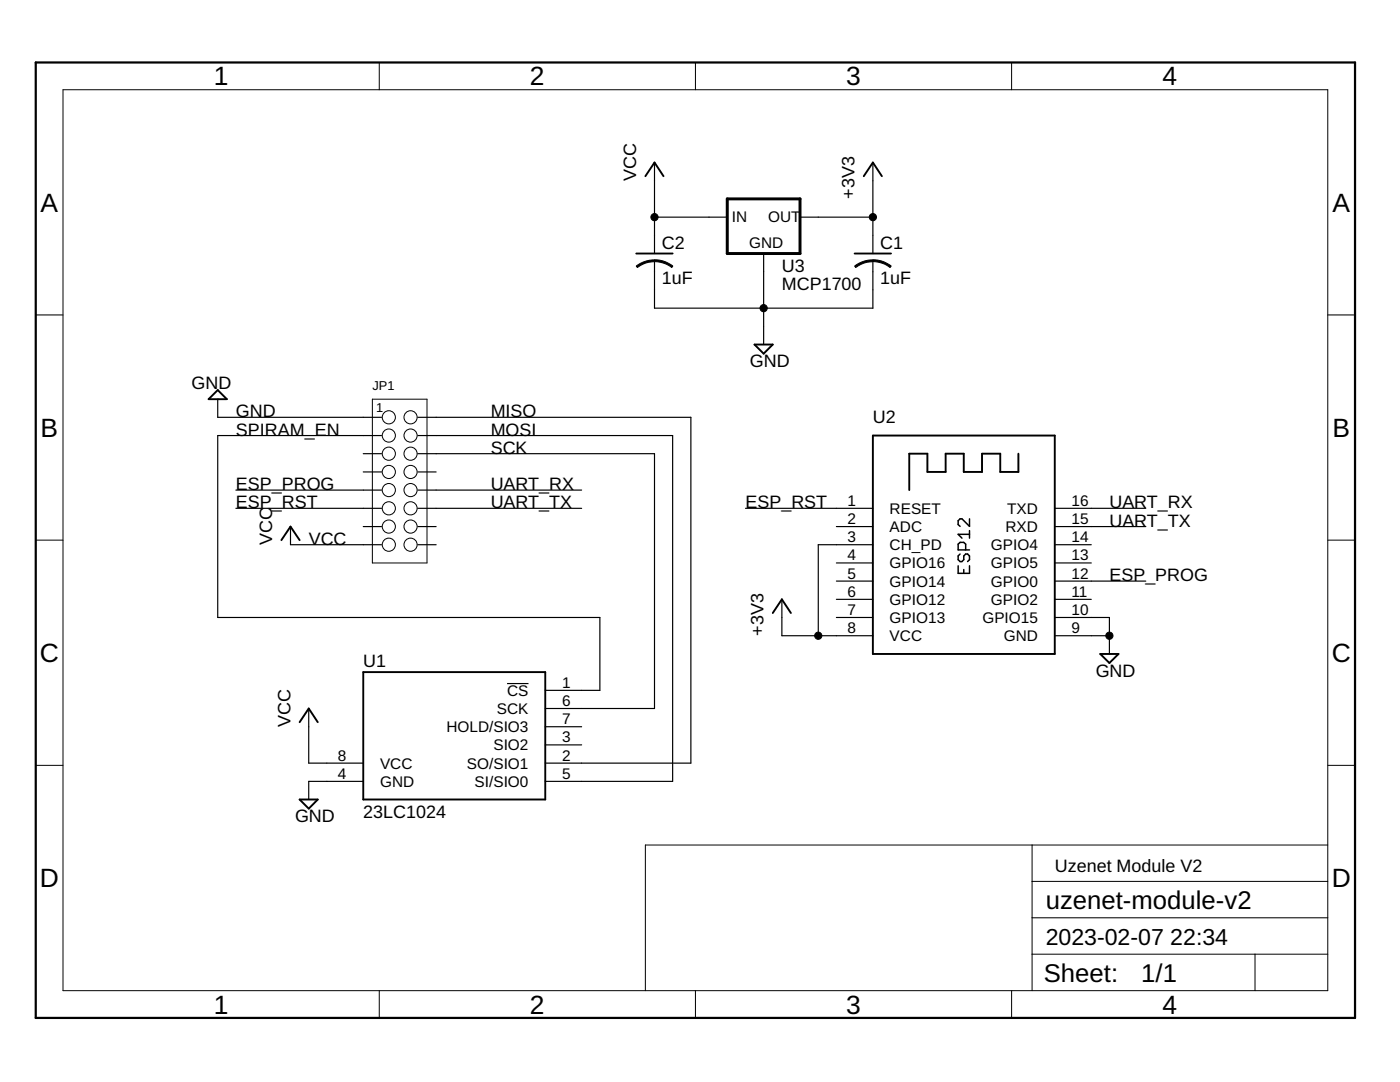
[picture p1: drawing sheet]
<?xml version="1.0" encoding="utf-8"?>
<!DOCTYPE eagle SYSTEM "eagle.dtd">
<eagle version="9.6.2">
<drawing>
<settings>
<setting alwaysvectorfont="no"/>
<setting keepoldvectorfont="yes"/>
<setting verticaltext="up"/>
</settings>
<grid distance="0.1" unitdist="inch" unit="inch" style="lines" multiple="1" display="no" altdistance="0.01" altunitdist="inch" altunit="inch"/>
<schematic xreflabel="%F%N/%S.%C%R" xrefpart="/%S.%C%R">
<libraries>
<library name="uzebox">
<symbols>
<symbol name="6-I/O-2">
<wire x1="12.7" y1="-10.16" x2="-12.7" y2="-10.16" width="0.254" layer="94"/>
<wire x1="-12.7" y1="-10.16" x2="-12.7" y2="7.62" width="0.254" layer="94"/>
<wire x1="-12.7" y1="7.62" x2="12.7" y2="7.62" width="0.254" layer="94"/>
<wire x1="12.7" y1="7.62" x2="12.7" y2="-10.16" width="0.254" layer="94"/>
<text x="-12.7" y="8.382" size="1.778" layer="95">&gt;NAME</text>
<text x="-12.7" y="-12.7" size="1.778" layer="96">&gt;VALUE</text>
<pin name="SCK" x="17.78" y="2.54" length="middle" direction="in" rot="R180"/>
<pin name="HOLD/SIO3" x="17.78" y="0" length="middle" rot="R180"/>
<pin name="!CS" x="17.78" y="5.08" length="middle" direction="in" rot="R180"/>
<pin name="SIO2" x="17.78" y="-2.54" length="middle" rot="R180"/>
<pin name="SO/SIO1" x="17.78" y="-5.08" length="middle" rot="R180"/>
<pin name="SI/SIO0" x="17.78" y="-7.62" length="middle" rot="R180"/>
<pin name="VCC" x="-17.78" y="-5.08" length="middle" direction="pwr"/>
<pin name="GND" x="-17.78" y="-7.62" length="middle" direction="pwr"/>
</symbol>
<symbol name="ESP8266-12">
<wire x1="-12.7" y1="15.24" x2="12.7" y2="15.24" width="0.254" layer="94"/>
<wire x1="12.7" y1="15.24" x2="12.7" y2="-15.24" width="0.254" layer="94"/>
<wire x1="12.7" y1="-15.24" x2="-12.7" y2="-15.24" width="0.254" layer="94"/>
<wire x1="-12.7" y1="-15.24" x2="-12.7" y2="15.24" width="0.254" layer="94"/>
<wire x1="-7.62" y1="7.62" x2="-7.62" y2="12.7" width="0.254" layer="94"/>
<wire x1="-7.62" y1="12.7" x2="-5.08" y2="12.7" width="0.254" layer="94"/>
<wire x1="-5.08" y1="12.7" x2="-5.08" y2="10.16" width="0.254" layer="94"/>
<wire x1="-5.08" y1="10.16" x2="-2.54" y2="10.16" width="0.254" layer="94"/>
<wire x1="-2.54" y1="10.16" x2="-2.54" y2="12.7" width="0.254" layer="94"/>
<wire x1="-2.54" y1="12.7" x2="0" y2="12.7" width="0.254" layer="94"/>
<wire x1="0" y1="12.7" x2="0" y2="10.16" width="0.254" layer="94"/>
<wire x1="0" y1="10.16" x2="2.54" y2="10.16" width="0.254" layer="94"/>
<wire x1="2.54" y1="10.16" x2="2.54" y2="12.7" width="0.254" layer="94"/>
<wire x1="2.54" y1="12.7" x2="5.08" y2="12.7" width="0.254" layer="94"/>
<wire x1="5.08" y1="12.7" x2="5.08" y2="10.16" width="0.254" layer="94"/>
<wire x1="5.08" y1="10.16" x2="7.62" y2="10.16" width="0.254" layer="94"/>
<wire x1="7.62" y1="10.16" x2="7.62" y2="12.7" width="0.254" layer="94"/>
<pin name="RESET" x="-17.78" y="5.08" length="middle" direction="in"/>
<pin name="ADC" x="-17.78" y="2.54" length="middle" direction="pas"/>
<pin name="CH_PD" x="-17.78" y="0" length="middle" direction="in"/>
<pin name="GPIO16" x="-17.78" y="-2.54" length="middle"/>
<pin name="GPIO14" x="-17.78" y="-5.08" length="middle"/>
<pin name="GPIO12" x="-17.78" y="-7.62" length="middle"/>
<pin name="GPIO13" x="-17.78" y="-10.16" length="middle"/>
<pin name="VCC" x="-17.78" y="-12.7" length="middle" direction="pwr"/>
<pin name="GND" x="17.78" y="-12.7" length="middle" direction="pwr" rot="R180"/>
<pin name="GPIO15" x="17.78" y="-10.16" length="middle" rot="R180"/>
<pin name="GPIO2" x="17.78" y="-7.62" length="middle" rot="R180"/>
<pin name="GPIO0" x="17.78" y="-5.08" length="middle" rot="R180"/>
<pin name="GPIO5" x="17.78" y="-2.54" length="middle" rot="R180"/>
<pin name="GPIO4" x="17.78" y="0" length="middle" rot="R180"/>
<pin name="RXD" x="17.78" y="2.54" length="middle" direction="in" rot="R180"/>
<pin name="TXD" x="17.78" y="5.08" length="middle" direction="out" rot="R180"/>
<text x="0" y="0" size="1.778" layer="94" font="vector" ratio="12" rot="R90" align="center">ESP12</text>
<text x="-12.7" y="17.018" size="1.778" layer="95">&gt;NAME</text>
</symbol>
<symbol name="HEADER_2X8">
<pin name="P$1" x="-5.08" y="7.62" visible="off" length="short"/>
<pin name="P$2" x="5.08" y="7.62" visible="off" length="short" rot="R180"/>
<pin name="P$3" x="-5.08" y="5.08" visible="off" length="short"/>
<pin name="P$4" x="5.08" y="5.08" visible="off" length="short" rot="R180"/>
<pin name="P$5" x="-5.08" y="2.54" visible="off" length="short"/>
<pin name="P$6" x="5.08" y="2.54" visible="off" length="short" rot="R180"/>
<pin name="P$7" x="-5.08" y="0" visible="off" length="short"/>
<pin name="P$8" x="5.08" y="0" visible="off" length="short" rot="R180"/>
<pin name="P$9" x="-5.08" y="-2.54" visible="off" length="short"/>
<pin name="P$10" x="5.08" y="-2.54" visible="off" length="short" rot="R180"/>
<pin name="P$11" x="-5.08" y="-5.08" visible="off" length="short"/>
<pin name="P$12" x="5.08" y="-5.08" visible="off" length="short" rot="R180"/>
<pin name="P$13" x="-5.08" y="-7.62" visible="off" length="short"/>
<pin name="P$14" x="5.08" y="-7.62" visible="off" length="short" rot="R180"/>
<pin name="P$15" x="-5.08" y="-10.16" visible="off" length="short"/>
<pin name="P$16" x="5.08" y="-10.16" visible="off" length="short" rot="R180"/>
<circle x="-1.524" y="7.62" radius="0.915809375" width="0.127" layer="94"/>
<circle x="-1.524" y="5.08" radius="0.915809375" width="0.127" layer="94"/>
<circle x="-1.524" y="2.54" radius="0.915809375" width="0.127" layer="94"/>
<circle x="-1.524" y="0" radius="0.915809375" width="0.127" layer="94"/>
<circle x="-1.524" y="-2.54" radius="0.915809375" width="0.127" layer="94"/>
<circle x="-1.524" y="-5.08" radius="0.915809375" width="0.127" layer="94"/>
<circle x="-1.524" y="-7.62" radius="0.915809375" width="0.127" layer="94"/>
<circle x="-1.524" y="-10.16" radius="0.915809375" width="0.127" layer="94"/>
<circle x="1.524" y="-10.16" radius="0.915809375" width="0.127" layer="94"/>
<circle x="1.524" y="-7.62" radius="0.915809375" width="0.127" layer="94"/>
<circle x="1.524" y="-5.08" radius="0.915809375" width="0.127" layer="94"/>
<circle x="1.524" y="-2.54" radius="0.915809375" width="0.127" layer="94"/>
<circle x="1.524" y="0" radius="0.915809375" width="0.127" layer="94"/>
<circle x="1.524" y="2.54" radius="0.915809375" width="0.127" layer="94"/>
<circle x="1.524" y="5.08" radius="0.915809375" width="0.127" layer="94"/>
<circle x="1.524" y="7.62" radius="0.915809375" width="0.127" layer="94"/>
<wire x1="-3.81" y1="10.16" x2="3.81" y2="10.16" width="0.127" layer="94"/>
<wire x1="3.81" y1="10.16" x2="3.81" y2="-12.7" width="0.127" layer="94"/>
<wire x1="3.81" y1="-12.7" x2="-3.81" y2="-12.7" width="0.127" layer="94"/>
<wire x1="-3.81" y1="-12.7" x2="-3.81" y2="10.16" width="0.127" layer="94"/>
<text x="-3.81" y="11.43" size="1.27" layer="94">&gt;NAME</text>
<text x="-3.302" y="8.382" size="1.27" layer="94">1</text>
</symbol>
</symbols>
<devicesets>
<deviceset name="23LC1024">
<gates>
<gate name="G$1" symbol="6-I/O-2" x="-2.54" y="0"/>
</gates>
<devices>
<device name="" package="DIL08">
<connects>
<connect gate="G$1" pin="!CS" pad="1"/>
<connect gate="G$1" pin="GND" pad="4"/>
<connect gate="G$1" pin="HOLD/SIO3" pad="7"/>
<connect gate="G$1" pin="SCK" pad="6"/>
<connect gate="G$1" pin="SI/SIO0" pad="5"/>
<connect gate="G$1" pin="SIO2" pad="3"/>
<connect gate="G$1" pin="SO/SIO1" pad="2"/>
<connect gate="G$1" pin="VCC" pad="8"/>
</connects>
<technologies>
<technology name=""/>
</technologies>
</device>
</devices>
</deviceset>
<deviceset name="ESP-12" prefix="X" uservalue="yes">
<gates>
<gate name="G$1" symbol="ESP8266-12" x="0" y="0"/>
</gates>
<devices>
<device name="" package="ESP-12">
<connects>
<connect gate="G$1" pin="ADC" pad="2"/>
<connect gate="G$1" pin="CH_PD" pad="3"/>
<connect gate="G$1" pin="GND" pad="9"/>
<connect gate="G$1" pin="GPIO0" pad="12"/>
<connect gate="G$1" pin="GPIO12" pad="6"/>
<connect gate="G$1" pin="GPIO13" pad="7"/>
<connect gate="G$1" pin="GPIO14" pad="5"/>
<connect gate="G$1" pin="GPIO15" pad="10"/>
<connect gate="G$1" pin="GPIO16" pad="4"/>
<connect gate="G$1" pin="GPIO2" pad="11"/>
<connect gate="G$1" pin="GPIO4" pad="14"/>
<connect gate="G$1" pin="GPIO5" pad="13"/>
<connect gate="G$1" pin="RESET" pad="1"/>
<connect gate="G$1" pin="RXD" pad="15"/>
<connect gate="G$1" pin="TXD" pad="16"/>
<connect gate="G$1" pin="VCC" pad="8"/>
</connects>
<technologies>
<technology name=""/>
</technologies>
</device>
</devices>
</deviceset>
<deviceset name="NPPC082KFMS-RC">
<gates>
<gate name="G$1" symbol="HEADER_2X8" x="2.54" y="-2.54"/>
</gates>
<devices>
<device name="" package="HEADER_2X8_SMT_BOTTOM_LAYER">
<connects>
<connect gate="G$1" pin="P$1" pad="P$1"/>
<connect gate="G$1" pin="P$10" pad="P$10"/>
<connect gate="G$1" pin="P$11" pad="P$11"/>
<connect gate="G$1" pin="P$12" pad="P$12"/>
<connect gate="G$1" pin="P$13" pad="P$13"/>
<connect gate="G$1" pin="P$14" pad="P$14"/>
<connect gate="G$1" pin="P$15" pad="P$15"/>
<connect gate="G$1" pin="P$16" pad="P$16"/>
<connect gate="G$1" pin="P$2" pad="P$2"/>
<connect gate="G$1" pin="P$3" pad="P$3"/>
<connect gate="G$1" pin="P$4" pad="P$4"/>
<connect gate="G$1" pin="P$5" pad="P$5"/>
<connect gate="G$1" pin="P$6" pad="P$6"/>
<connect gate="G$1" pin="P$7" pad="P$7"/>
<connect gate="G$1" pin="P$8" pad="P$8"/>
<connect gate="G$1" pin="P$9" pad="P$9"/>
</connects>
<technologies>
<technology name=""/>
</technologies>
</device>
</devices>
</deviceset>
</devicesets>
</library>
<library name="supply1">
<symbols>
<symbol name="VCC">
<wire x1="1.27" y1="-1.905" x2="0" y2="0" width="0.254" layer="94"/>
<wire x1="0" y1="0" x2="-1.27" y2="-1.905" width="0.254" layer="94"/>
<text x="-2.54" y="-2.54" size="1.778" layer="96" rot="R90">&gt;VALUE</text>
<pin name="VCC" x="0" y="-2.54" visible="off" length="short" direction="sup" rot="R90"/>
</symbol>
<symbol name="+3V3">
<wire x1="1.27" y1="-1.905" x2="0" y2="0" width="0.254" layer="94"/>
<wire x1="0" y1="0" x2="-1.27" y2="-1.905" width="0.254" layer="94"/>
<text x="-2.54" y="-5.08" size="1.778" layer="96" rot="R90">&gt;VALUE</text>
<pin name="+3V3" x="0" y="-2.54" visible="off" length="short" direction="sup" rot="R90"/>
</symbol>
</symbols>
<devicesets>
<deviceset name="VCC" prefix="P+">
<gates>
<gate name="VCC" symbol="VCC" x="0" y="0"/>
</gates>
<devices>
<device name="">
<technologies>
<technology name=""/>
</technologies>
</device>
</devices>
</deviceset>
<deviceset name="+3V3" prefix="+3V3">
<gates>
<gate name="G$1" symbol="+3V3" x="0" y="0"/>
</gates>
<devices>
<device name="">
<technologies>
<technology name=""/>
</technologies>
</device>
</devices>
</deviceset>
</devicesets>
</library>
<library name="supply2">
<symbols>
<symbol name="GND">
<wire x1="-1.27" y1="0" x2="1.27" y2="0" width="0.254" layer="94"/>
<wire x1="1.27" y1="0" x2="0" y2="-1.27" width="0.254" layer="94"/>
<wire x1="0" y1="-1.27" x2="-1.27" y2="0" width="0.254" layer="94"/>
<text x="-1.905" y="-3.175" size="1.778" layer="96">&gt;VALUE</text>
<pin name="GND" x="0" y="2.54" visible="off" length="short" direction="sup" rot="R270"/>
</symbol>
</symbols>
<devicesets>
<deviceset name="GND" prefix="SUPPLY">
<gates>
<gate name="GND" symbol="GND" x="0" y="0"/>
</gates>
<devices>
<device name="">
<technologies>
<technology name=""/>
</technologies>
</device>
</devices>
</deviceset>
</devicesets>
</library>
<library name="adafruit">
<symbols>
<symbol name="78XX-1">
<wire x1="-5.08" y1="-5.08" x2="5.08" y2="-5.08" width="0.4064" layer="94"/>
<wire x1="5.08" y1="-5.08" x2="5.08" y2="2.54" width="0.4064" layer="94"/>
<wire x1="5.08" y1="2.54" x2="-5.08" y2="2.54" width="0.4064" layer="94"/>
<wire x1="-5.08" y1="2.54" x2="-5.08" y2="-5.08" width="0.4064" layer="94"/>
<text x="2.54" y="-7.62" size="1.778" layer="95">&gt;NAME</text>
<text x="2.54" y="-10.16" size="1.778" layer="96">&gt;VALUE</text>
<text x="-2.032" y="-4.318" size="1.524" layer="95">GND</text>
<text x="-4.445" y="-0.635" size="1.524" layer="95">IN</text>
<text x="0.635" y="-0.635" size="1.524" layer="95">OUT</text>
<pin name="IN" x="-7.62" y="0" visible="off" length="short" direction="in"/>
<pin name="GND" x="0" y="-7.62" visible="off" length="short" direction="in" rot="R90"/>
<pin name="OUT" x="7.62" y="0" visible="off" length="short" direction="pas" rot="R180"/>
</symbol>
<symbol name="C-US">
<wire x1="-2.54" y1="0" x2="2.54" y2="0" width="0.254" layer="94"/>
<wire x1="0" y1="-1.016" x2="0" y2="-2.54" width="0.1524" layer="94"/>
<wire x1="0" y1="-1" x2="2.4892" y2="-1.8542" width="0.254" layer="94" curve="-37.878202" cap="flat"/>
<wire x1="-2.4668" y1="-1.8504" x2="0" y2="-1.0161" width="0.254" layer="94" curve="-37.373024" cap="flat"/>
<text x="1.016" y="0.635" size="1.778" layer="95">&gt;NAME</text>
<text x="1.016" y="-4.191" size="1.778" layer="96">&gt;VALUE</text>
<pin name="1" x="0" y="2.54" visible="off" length="short" direction="pas" swaplevel="1" rot="R270"/>
<pin name="2" x="0" y="-5.08" visible="off" length="short" direction="pas" swaplevel="1" rot="R90"/>
</symbol>
</symbols>
<devicesets>
<deviceset name="MCP1700" prefix="IC" uservalue="yes">
<gates>
<gate name="1" symbol="78XX-1" x="0" y="0"/>
</gates>
<devices>
<device name="INLINE" package="TO92-INLINE">
<connects>
<connect gate="1" pin="GND" pad="1"/>
<connect gate="1" pin="IN" pad="2"/>
<connect gate="1" pin="OUT" pad="3"/>
</connects>
<technologies>
<technology name=""/>
</technologies>
</device>
<device name="TRI" package="TO92">
<connects>
<connect gate="1" pin="GND" pad="1"/>
<connect gate="1" pin="IN" pad="2"/>
<connect gate="1" pin="OUT" pad="3"/>
</connects>
<technologies>
<technology name=""/>
</technologies>
</device>
</devices>
</deviceset>
<deviceset name="C-US" prefix="C" uservalue="yes">
<gates>
<gate name="G$1" symbol="C-US" x="0" y="0"/>
</gates>
<devices>
<device name="C0402" package="C0402">
<connects>
<connect gate="G$1" pin="1" pad="1"/>
<connect gate="G$1" pin="2" pad="2"/>
</connects>
<technologies>
<technology name=""/>
</technologies>
</device>
<device name="C0504" package="C0504">
<connects>
<connect gate="G$1" pin="1" pad="1"/>
<connect gate="G$1" pin="2" pad="2"/>
</connects>
<technologies>
<technology name=""/>
</technologies>
</device>
<device name="C0603" package="C0603">
<connects>
<connect gate="G$1" pin="1" pad="1"/>
<connect gate="G$1" pin="2" pad="2"/>
</connects>
<technologies>
<technology name=""/>
</technologies>
</device>
<device name="C0805" package="C0805">
<connects>
<connect gate="G$1" pin="1" pad="1"/>
<connect gate="G$1" pin="2" pad="2"/>
</connects>
<technologies>
<technology name=""/>
</technologies>
</device>
<device name="C1005" package="C1005">
<connects>
<connect gate="G$1" pin="1" pad="1"/>
<connect gate="G$1" pin="2" pad="2"/>
</connects>
<technologies>
<technology name=""/>
</technologies>
</device>
<device name="C1206" package="C1206">
<connects>
<connect gate="G$1" pin="1" pad="1"/>
<connect gate="G$1" pin="2" pad="2"/>
</connects>
<technologies>
<technology name=""/>
</technologies>
</device>
<device name="C1210" package="C1210">
<connects>
<connect gate="G$1" pin="1" pad="1"/>
<connect gate="G$1" pin="2" pad="2"/>
</connects>
<technologies>
<technology name=""/>
</technologies>
</device>
<device name="C1310" package="C1310">
<connects>
<connect gate="G$1" pin="1" pad="1"/>
<connect gate="G$1" pin="2" pad="2"/>
</connects>
<technologies>
<technology name=""/>
</technologies>
</device>
<device name="C1608" package="C1608">
<connects>
<connect gate="G$1" pin="1" pad="1"/>
<connect gate="G$1" pin="2" pad="2"/>
</connects>
<technologies>
<technology name=""/>
</technologies>
</device>
<device name="C1812" package="C1812">
<connects>
<connect gate="G$1" pin="1" pad="1"/>
<connect gate="G$1" pin="2" pad="2"/>
</connects>
<technologies>
<technology name=""/>
</technologies>
</device>
<device name="C1825" package="C1825">
<connects>
<connect gate="G$1" pin="1" pad="1"/>
<connect gate="G$1" pin="2" pad="2"/>
</connects>
<technologies>
<technology name=""/>
</technologies>
</device>
<device name="C2012" package="C2012">
<connects>
<connect gate="G$1" pin="1" pad="1"/>
<connect gate="G$1" pin="2" pad="2"/>
</connects>
<technologies>
<technology name=""/>
</technologies>
</device>
<device name="C3216" package="C3216">
<connects>
<connect gate="G$1" pin="1" pad="1"/>
<connect gate="G$1" pin="2" pad="2"/>
</connects>
<technologies>
<technology name=""/>
</technologies>
</device>
<device name="C3225" package="C3225">
<connects>
<connect gate="G$1" pin="1" pad="1"/>
<connect gate="G$1" pin="2" pad="2"/>
</connects>
<technologies>
<technology name=""/>
</technologies>
</device>
<device name="C4532" package="C4532">
<connects>
<connect gate="G$1" pin="1" pad="1"/>
<connect gate="G$1" pin="2" pad="2"/>
</connects>
<technologies>
<technology name=""/>
</technologies>
</device>
<device name="C4564" package="C4564">
<connects>
<connect gate="G$1" pin="1" pad="1"/>
<connect gate="G$1" pin="2" pad="2"/>
</connects>
<technologies>
<technology name=""/>
</technologies>
</device>
<device name="025-024X044" package="C025-024X044">
<connects>
<connect gate="G$1" pin="1" pad="1"/>
<connect gate="G$1" pin="2" pad="2"/>
</connects>
<technologies>
<technology name=""/>
</technologies>
</device>
<device name="025-025X050" package="C025-025X050">
<connects>
<connect gate="G$1" pin="1" pad="1"/>
<connect gate="G$1" pin="2" pad="2"/>
</connects>
<technologies>
<technology name=""/>
</technologies>
</device>
<device name="025-030X050" package="C025-030X050">
<connects>
<connect gate="G$1" pin="1" pad="1"/>
<connect gate="G$1" pin="2" pad="2"/>
</connects>
<technologies>
<technology name=""/>
</technologies>
</device>
<device name="025-040X050" package="C025-040X050">
<connects>
<connect gate="G$1" pin="1" pad="1"/>
<connect gate="G$1" pin="2" pad="2"/>
</connects>
<technologies>
<technology name=""/>
</technologies>
</device>
<device name="025-050X050" package="C025-050X050">
<connects>
<connect gate="G$1" pin="1" pad="1"/>
<connect gate="G$1" pin="2" pad="2"/>
</connects>
<technologies>
<technology name=""/>
</technologies>
</device>
<device name="025-060X050" package="C025-060X050">
<connects>
<connect gate="G$1" pin="1" pad="1"/>
<connect gate="G$1" pin="2" pad="2"/>
</connects>
<technologies>
<technology name=""/>
</technologies>
</device>
<device name="C025_050-024X070" package="C025_050-024X070">
<connects>
<connect gate="G$1" pin="1" pad="1"/>
<connect gate="G$1" pin="2" pad="2"/>
</connects>
<technologies>
<technology name=""/>
</technologies>
</device>
<device name="025_050-025X075" package="C025_050-025X075">
<connects>
<connect gate="G$1" pin="1" pad="1"/>
<connect gate="G$1" pin="2" pad="2"/>
</connects>
<technologies>
<technology name=""/>
</technologies>
</device>
<device name="025_050-035X075" package="C025_050-035X075">
<connects>
<connect gate="G$1" pin="1" pad="1"/>
<connect gate="G$1" pin="2" pad="2"/>
</connects>
<technologies>
<technology name=""/>
</technologies>
</device>
<device name="025_050-045X075" package="C025_050-045X075">
<connects>
<connect gate="G$1" pin="1" pad="1"/>
<connect gate="G$1" pin="2" pad="2"/>
</connects>
<technologies>
<technology name=""/>
</technologies>
</device>
<device name="025_050-055X075" package="C025_050-055X075">
<connects>
<connect gate="G$1" pin="1" pad="1"/>
<connect gate="G$1" pin="2" pad="2"/>
</connects>
<technologies>
<technology name=""/>
</technologies>
</device>
<device name="050-024X044" package="C050-024X044">
<connects>
<connect gate="G$1" pin="1" pad="1"/>
<connect gate="G$1" pin="2" pad="2"/>
</connects>
<technologies>
<technology name=""/>
</technologies>
</device>
<device name="050-025X075" package="C050-025X075">
<connects>
<connect gate="G$1" pin="1" pad="1"/>
<connect gate="G$1" pin="2" pad="2"/>
</connects>
<technologies>
<technology name=""/>
</technologies>
</device>
<device name="050-045X075" package="C050-045X075">
<connects>
<connect gate="G$1" pin="1" pad="1"/>
<connect gate="G$1" pin="2" pad="2"/>
</connects>
<technologies>
<technology name=""/>
</technologies>
</device>
<device name="050-030X075" package="C050-030X075">
<connects>
<connect gate="G$1" pin="1" pad="1"/>
<connect gate="G$1" pin="2" pad="2"/>
</connects>
<technologies>
<technology name=""/>
</technologies>
</device>
<device name="050-050X075" package="C050-050X075">
<connects>
<connect gate="G$1" pin="1" pad="1"/>
<connect gate="G$1" pin="2" pad="2"/>
</connects>
<technologies>
<technology name=""/>
</technologies>
</device>
<device name="050-055X075" package="C050-055X075">
<connects>
<connect gate="G$1" pin="1" pad="1"/>
<connect gate="G$1" pin="2" pad="2"/>
</connects>
<technologies>
<technology name=""/>
</technologies>
</device>
<device name="050-075X075" package="C050-075X075">
<connects>
<connect gate="G$1" pin="1" pad="1"/>
<connect gate="G$1" pin="2" pad="2"/>
</connects>
<technologies>
<technology name=""/>
</technologies>
</device>
<device name="050H075X075" package="C050H075X075">
<connects>
<connect gate="G$1" pin="1" pad="1"/>
<connect gate="G$1" pin="2" pad="2"/>
</connects>
<technologies>
<technology name=""/>
</technologies>
</device>
<device name="075-032X103" package="C075-032X103">
<connects>
<connect gate="G$1" pin="1" pad="1"/>
<connect gate="G$1" pin="2" pad="2"/>
</connects>
<technologies>
<technology name=""/>
</technologies>
</device>
<device name="075-042X103" package="C075-042X103">
<connects>
<connect gate="G$1" pin="1" pad="1"/>
<connect gate="G$1" pin="2" pad="2"/>
</connects>
<technologies>
<technology name=""/>
</technologies>
</device>
<device name="075-052X106" package="C075-052X106">
<connects>
<connect gate="G$1" pin="1" pad="1"/>
<connect gate="G$1" pin="2" pad="2"/>
</connects>
<technologies>
<technology name=""/>
</technologies>
</device>
<device name="102-043X133" package="C102-043X133">
<connects>
<connect gate="G$1" pin="1" pad="1"/>
<connect gate="G$1" pin="2" pad="2"/>
</connects>
<technologies>
<technology name=""/>
</technologies>
</device>
<device name="102-054X133" package="C102-054X133">
<connects>
<connect gate="G$1" pin="1" pad="1"/>
<connect gate="G$1" pin="2" pad="2"/>
</connects>
<technologies>
<technology name=""/>
</technologies>
</device>
<device name="102-064X133" package="C102-064X133">
<connects>
<connect gate="G$1" pin="1" pad="1"/>
<connect gate="G$1" pin="2" pad="2"/>
</connects>
<technologies>
<technology name=""/>
</technologies>
</device>
<device name="102_152-062X184" package="C102_152-062X184">
<connects>
<connect gate="G$1" pin="1" pad="1"/>
<connect gate="G$1" pin="2" pad="2"/>
</connects>
<technologies>
<technology name=""/>
</technologies>
</device>
<device name="150-054X183" package="C150-054X183">
<connects>
<connect gate="G$1" pin="1" pad="1"/>
<connect gate="G$1" pin="2" pad="2"/>
</connects>
<technologies>
<technology name=""/>
</technologies>
</device>
<device name="150-064X183" package="C150-064X183">
<connects>
<connect gate="G$1" pin="1" pad="1"/>
<connect gate="G$1" pin="2" pad="2"/>
</connects>
<technologies>
<technology name=""/>
</technologies>
</device>
<device name="150-072X183" package="C150-072X183">
<connects>
<connect gate="G$1" pin="1" pad="1"/>
<connect gate="G$1" pin="2" pad="2"/>
</connects>
<technologies>
<technology name=""/>
</technologies>
</device>
<device name="150-084X183" package="C150-084X183">
<connects>
<connect gate="G$1" pin="1" pad="1"/>
<connect gate="G$1" pin="2" pad="2"/>
</connects>
<technologies>
<technology name=""/>
</technologies>
</device>
<device name="150-091X182" package="C150-091X182">
<connects>
<connect gate="G$1" pin="1" pad="1"/>
<connect gate="G$1" pin="2" pad="2"/>
</connects>
<technologies>
<technology name=""/>
</technologies>
</device>
<device name="225-062X268" package="C225-062X268">
<connects>
<connect gate="G$1" pin="1" pad="1"/>
<connect gate="G$1" pin="2" pad="2"/>
</connects>
<technologies>
<technology name=""/>
</technologies>
</device>
<device name="225-074X268" package="C225-074X268">
<connects>
<connect gate="G$1" pin="1" pad="1"/>
<connect gate="G$1" pin="2" pad="2"/>
</connects>
<technologies>
<technology name=""/>
</technologies>
</device>
<device name="225-087X268" package="C225-087X268">
<connects>
<connect gate="G$1" pin="1" pad="1"/>
<connect gate="G$1" pin="2" pad="2"/>
</connects>
<technologies>
<technology name=""/>
</technologies>
</device>
<device name="225-108X268" package="C225-108X268">
<connects>
<connect gate="G$1" pin="1" pad="1"/>
<connect gate="G$1" pin="2" pad="2"/>
</connects>
<technologies>
<technology name=""/>
</technologies>
</device>
<device name="225-113X268" package="C225-113X268">
<connects>
<connect gate="G$1" pin="1" pad="1"/>
<connect gate="G$1" pin="2" pad="2"/>
</connects>
<technologies>
<technology name=""/>
</technologies>
</device>
<device name="275-093X316" package="C275-093X316">
<connects>
<connect gate="G$1" pin="1" pad="1"/>
<connect gate="G$1" pin="2" pad="2"/>
</connects>
<technologies>
<technology name=""/>
</technologies>
</device>
<device name="275-113X316" package="C275-113X316">
<connects>
<connect gate="G$1" pin="1" pad="1"/>
<connect gate="G$1" pin="2" pad="2"/>
</connects>
<technologies>
<technology name=""/>
</technologies>
</device>
<device name="275-134X316" package="C275-134X316">
<connects>
<connect gate="G$1" pin="1" pad="1"/>
<connect gate="G$1" pin="2" pad="2"/>
</connects>
<technologies>
<technology name=""/>
</technologies>
</device>
<device name="275-205X316" package="C275-205X316">
<connects>
<connect gate="G$1" pin="1" pad="1"/>
<connect gate="G$1" pin="2" pad="2"/>
</connects>
<technologies>
<technology name=""/>
</technologies>
</device>
<device name="325-137X374" package="C325-137X374">
<connects>
<connect gate="G$1" pin="1" pad="1"/>
<connect gate="G$1" pin="2" pad="2"/>
</connects>
<technologies>
<technology name=""/>
</technologies>
</device>
<device name="325-162X374" package="C325-162X374">
<connects>
<connect gate="G$1" pin="1" pad="1"/>
<connect gate="G$1" pin="2" pad="2"/>
</connects>
<technologies>
<technology name=""/>
</technologies>
</device>
<device name="325-182X374" package="C325-182X374">
<connects>
<connect gate="G$1" pin="1" pad="1"/>
<connect gate="G$1" pin="2" pad="2"/>
</connects>
<technologies>
<technology name=""/>
</technologies>
</device>
<device name="375-192X418" package="C375-192X418">
<connects>
<connect gate="G$1" pin="1" pad="1"/>
<connect gate="G$1" pin="2" pad="2"/>
</connects>
<technologies>
<technology name=""/>
</technologies>
</device>
<device name="375-203X418" package="C375-203X418">
<connects>
<connect gate="G$1" pin="1" pad="1"/>
<connect gate="G$1" pin="2" pad="2"/>
</connects>
<technologies>
<technology name=""/>
</technologies>
</device>
<device name="050-035X075" package="C050-035X075">
<connects>
<connect gate="G$1" pin="1" pad="1"/>
<connect gate="G$1" pin="2" pad="2"/>
</connects>
<technologies>
<technology name=""/>
</technologies>
</device>
<device name="375-155X418" package="C375-155X418">
<connects>
<connect gate="G$1" pin="1" pad="1"/>
<connect gate="G$1" pin="2" pad="2"/>
</connects>
<technologies>
<technology name=""/>
</technologies>
</device>
<device name="075-063X106" package="C075-063X106">
<connects>
<connect gate="G$1" pin="1" pad="1"/>
<connect gate="G$1" pin="2" pad="2"/>
</connects>
<technologies>
<technology name=""/>
</technologies>
</device>
<device name="275-154X316" package="C275-154X316">
<connects>
<connect gate="G$1" pin="1" pad="1"/>
<connect gate="G$1" pin="2" pad="2"/>
</connects>
<technologies>
<technology name=""/>
</technologies>
</device>
<device name="275-173X316" package="C275-173X316">
<connects>
<connect gate="G$1" pin="1" pad="1"/>
<connect gate="G$1" pin="2" pad="2"/>
</connects>
<technologies>
<technology name=""/>
</technologies>
</device>
<device name="C0402K" package="C0402K">
<connects>
<connect gate="G$1" pin="1" pad="1"/>
<connect gate="G$1" pin="2" pad="2"/>
</connects>
<technologies>
<technology name=""/>
</technologies>
</device>
<device name="C0603K" package="C0603K">
<connects>
<connect gate="G$1" pin="1" pad="1"/>
<connect gate="G$1" pin="2" pad="2"/>
</connects>
<technologies>
<technology name=""/>
</technologies>
</device>
<device name="C0805K" package="C0805K">
<connects>
<connect gate="G$1" pin="1" pad="1"/>
<connect gate="G$1" pin="2" pad="2"/>
</connects>
<technologies>
<technology name=""/>
</technologies>
</device>
<device name="C1206K" package="C1206K">
<connects>
<connect gate="G$1" pin="1" pad="1"/>
<connect gate="G$1" pin="2" pad="2"/>
</connects>
<technologies>
<technology name=""/>
</technologies>
</device>
<device name="C1210K" package="C1210K">
<connects>
<connect gate="G$1" pin="1" pad="1"/>
<connect gate="G$1" pin="2" pad="2"/>
</connects>
<technologies>
<technology name=""/>
</technologies>
</device>
<device name="C1812K" package="C1812K">
<connects>
<connect gate="G$1" pin="1" pad="1"/>
<connect gate="G$1" pin="2" pad="2"/>
</connects>
<technologies>
<technology name=""/>
</technologies>
</device>
<device name="C1825K" package="C1825K">
<connects>
<connect gate="G$1" pin="1" pad="1"/>
<connect gate="G$1" pin="2" pad="2"/>
</connects>
<technologies>
<technology name=""/>
</technologies>
</device>
<device name="C2220K" package="C2220K">
<connects>
<connect gate="G$1" pin="1" pad="1"/>
<connect gate="G$1" pin="2" pad="2"/>
</connects>
<technologies>
<technology name=""/>
</technologies>
</device>
<device name="C2225K" package="C2225K">
<connects>
<connect gate="G$1" pin="1" pad="1"/>
<connect gate="G$1" pin="2" pad="2"/>
</connects>
<technologies>
<technology name=""/>
</technologies>
</device>
</devices>
</deviceset>
</devicesets>
</library>
<library name="frames">
<symbols>
<symbol name="A5L-LOC">
<wire x1="85.09" y1="3.81" x2="85.09" y2="24.13" width="0.1016" layer="94"/>
<wire x1="85.09" y1="24.13" x2="139.065" y2="24.13" width="0.1016" layer="94"/>
<wire x1="139.065" y1="24.13" x2="180.34" y2="24.13" width="0.1016" layer="94"/>
<wire x1="170.18" y1="3.81" x2="170.18" y2="8.89" width="0.1016" layer="94"/>
<wire x1="170.18" y1="8.89" x2="180.34" y2="8.89" width="0.1016" layer="94"/>
<wire x1="170.18" y1="8.89" x2="139.065" y2="8.89" width="0.1016" layer="94"/>
<wire x1="139.065" y1="8.89" x2="139.065" y2="3.81" width="0.1016" layer="94"/>
<wire x1="139.065" y1="8.89" x2="139.065" y2="13.97" width="0.1016" layer="94"/>
<wire x1="139.065" y1="13.97" x2="180.34" y2="13.97" width="0.1016" layer="94"/>
<wire x1="139.065" y1="13.97" x2="139.065" y2="19.05" width="0.1016" layer="94"/>
<wire x1="139.065" y1="19.05" x2="180.34" y2="19.05" width="0.1016" layer="94"/>
<wire x1="139.065" y1="19.05" x2="139.065" y2="24.13" width="0.1016" layer="94"/>
<text x="140.97" y="15.24" size="2.54" layer="94">&gt;DRAWING_NAME</text>
<text x="140.97" y="10.16" size="2.286" layer="94">&gt;LAST_DATE_TIME</text>
<text x="154.305" y="5.08" size="2.54" layer="94">&gt;SHEET</text>
<text x="140.716" y="4.953" size="2.54" layer="94">Sheet:</text>
<frame x1="0" y1="0" x2="184.15" y2="133.35" columns="4" rows="4" layer="94"/>
</symbol>
</symbols>
<devicesets>
<deviceset name="DINA5_L" prefix="FRAME" uservalue="yes">
<gates>
<gate name="G$1" symbol="A5L-LOC" x="0" y="0"/>
</gates>
<devices>
<device name="">
<technologies>
<technology name=""/>
</technologies>
</device>
</devices>
</deviceset>
</devicesets>
</library>
</libraries>
<attributes>
</attributes>
<variantdefs>
</variantdefs>
<classes>
<class number="0" name="default" width="0.254" drill="0">
</class>
<class number="1" name="Ground" width="0.4064" drill="0">
</class>
<class number="2" name="Power" width="0.4064" drill="0">
</class>
</classes>
<parts>
<part name="U1" library="uzebox" deviceset="23LC1024" device=""/>
<part name="P+1" library="supply1" deviceset="VCC" device=""/>
<part name="P+2" library="supply1" deviceset="VCC" device=""/>
<part name="SUPPLY1" library="supply2" deviceset="GND" device=""/>
<part name="SUPPLY2" library="supply2" deviceset="GND" device=""/>
<part name="SUPPLY3" library="supply2" deviceset="GND" device=""/>
<part name="U3" library="adafruit" deviceset="MCP1700" device="INLINE" value="MCP1700"/>
<part name="P+3" library="supply1" deviceset="VCC" device=""/>
<part name="+3V2" library="supply1" deviceset="+3V3" device=""/>
<part name="SUPPLY5" library="supply2" deviceset="GND" device=""/>
<part name="C1" library="adafruit" deviceset="C-US" device="025-025X050" value="1uF"/>
<part name="C2" library="adafruit" deviceset="C-US" device="025-025X050" value="1uF"/>
<part name="FRAME1" library="frames" deviceset="DINA5_L" device=""/>
<part name="U2" library="uzebox" deviceset="ESP-12" device=""/>
<part name="+3V3" library="supply1" deviceset="+3V3" device=""/>
<part name="JP1" library="uzebox" deviceset="NPPC082KFMS-RC" device=""/>
</parts>
<sheets>
<sheet>
<plain>
<text x="27.94" y="-50.8" size="1.778" layer="91">Uzenet Module V2</text>
</plain>
<instances>
<instance part="U1" gate="G$1" x="-55.88" y="-30.48" smashed="yes">
<attribute name="NAME" x="-68.58" y="-22.098" size="1.778" layer="95"/>
<attribute name="VALUE" x="-68.58" y="-43.18" size="1.778" layer="96"/>
</instance>
<instance part="P+1" gate="VCC" x="-76.2" y="-27.94" smashed="yes">
<attribute name="VALUE" x="-78.74" y="-30.48" size="1.778" layer="96" rot="R90"/>
</instance>
<instance part="P+2" gate="VCC" x="-78.74" y="-2.54" smashed="yes">
<attribute name="VALUE" x="-81.28" y="-5.08" size="1.778" layer="96" rot="R90"/>
</instance>
<instance part="SUPPLY1" gate="GND" x="-76.2" y="-40.64" smashed="yes">
<attribute name="VALUE" x="-78.105" y="-43.815" size="1.778" layer="96"/>
</instance>
<instance part="SUPPLY2" gate="GND" x="-88.9" y="15.24" smashed="yes" rot="R180">
<attribute name="VALUE" x="-86.995" y="18.415" size="1.778" layer="96" rot="R180"/>
</instance>
<instance part="SUPPLY3" gate="GND" x="35.56" y="-20.32" smashed="yes">
<attribute name="VALUE" x="33.655" y="-23.495" size="1.778" layer="96"/>
</instance>
<instance part="U3" gate="1" x="-12.7" y="40.64" smashed="yes">
<attribute name="NAME" x="-10.16" y="33.02" size="1.778" layer="95"/>
<attribute name="VALUE" x="-10.16" y="30.48" size="1.778" layer="96"/>
</instance>
<instance part="P+3" gate="VCC" x="-27.94" y="48.26" smashed="yes">
<attribute name="VALUE" x="-30.48" y="45.72" size="1.778" layer="96" rot="R90"/>
</instance>
<instance part="+3V2" gate="G$1" x="2.54" y="48.26" smashed="yes">
<attribute name="VALUE" x="0" y="43.18" size="1.778" layer="96" rot="R90"/>
</instance>
<instance part="SUPPLY5" gate="GND" x="-12.7" y="22.86" smashed="yes">
<attribute name="VALUE" x="-14.605" y="19.685" size="1.778" layer="96"/>
</instance>
<instance part="C1" gate="G$1" x="2.54" y="35.56" smashed="yes">
<attribute name="NAME" x="3.556" y="36.195" size="1.778" layer="95"/>
<attribute name="VALUE" x="3.556" y="31.369" size="1.778" layer="96"/>
</instance>
<instance part="C2" gate="G$1" x="-27.94" y="35.56" smashed="yes">
<attribute name="NAME" x="-26.924" y="36.195" size="1.778" layer="95"/>
<attribute name="VALUE" x="-26.924" y="31.369" size="1.778" layer="96"/>
</instance>
<instance part="FRAME1" gate="G$1" x="-114.3" y="-71.12" smashed="yes">
<attribute name="DRAWING_NAME" x="26.67" y="-55.88" size="2.54" layer="94"/>
<attribute name="LAST_DATE_TIME" x="26.67" y="-60.96" size="2.286" layer="94"/>
<attribute name="SHEET" x="40.005" y="-66.04" size="2.54" layer="94"/>
</instance>
<instance part="U2" gate="G$1" x="15.24" y="-5.08" smashed="yes">
<attribute name="NAME" x="2.54" y="11.938" size="1.778" layer="95"/>
</instance>
<instance part="+3V3" gate="G$1" x="-10.16" y="-12.7" smashed="yes">
<attribute name="VALUE" x="-12.7" y="-17.78" size="1.778" layer="96" rot="R90"/>
</instance>
<instance part="JP1" gate="G$1" x="-63.5" y="5.08" smashed="yes">
<attribute name="NAME" x="-67.31" y="16.51" size="1.27" layer="94"/>
</instance>
</instances>
<busses>
</busses>
<nets>
<net name="GND" class="1">
<segment>
<wire x1="-68.58" y1="12.7" x2="-88.9" y2="12.7" width="0.1524" layer="91"/>
<label x="-86.36" y="12.7" size="1.778" layer="95"/>
<pinref part="SUPPLY2" gate="GND" pin="GND"/>
<pinref part="JP1" gate="G$1" pin="P$1"/>
</segment>
<segment>
<pinref part="U1" gate="G$1" pin="GND"/>
<pinref part="SUPPLY1" gate="GND" pin="GND"/>
<wire x1="-73.66" y1="-38.1" x2="-76.2" y2="-38.1" width="0.1524" layer="91"/>
</segment>
<segment>
<pinref part="U3" gate="1" pin="GND"/>
<pinref part="SUPPLY5" gate="GND" pin="GND"/>
<wire x1="-12.7" y1="33.02" x2="-12.7" y2="27.94" width="0.1524" layer="91"/>
<pinref part="C2" gate="G$1" pin="2"/>
<wire x1="-12.7" y1="27.94" x2="-12.7" y2="25.4" width="0.1524" layer="91"/>
<wire x1="-27.94" y1="30.48" x2="-27.94" y2="27.94" width="0.1524" layer="91"/>
<wire x1="-27.94" y1="27.94" x2="-12.7" y2="27.94" width="0.1524" layer="91"/>
<pinref part="C1" gate="G$1" pin="2"/>
<wire x1="-12.7" y1="27.94" x2="2.54" y2="27.94" width="0.1524" layer="91"/>
<wire x1="2.54" y1="27.94" x2="2.54" y2="30.48" width="0.1524" layer="91"/>
<junction x="-12.7" y="27.94"/>
</segment>
<segment>
<pinref part="SUPPLY3" gate="GND" pin="GND"/>
<pinref part="U2" gate="G$1" pin="GND"/>
<wire x1="35.56" y1="-17.78" x2="33.02" y2="-17.78" width="0.1524" layer="91"/>
<pinref part="U2" gate="G$1" pin="GPIO15"/>
<wire x1="33.02" y1="-15.24" x2="35.56" y2="-15.24" width="0.1524" layer="91"/>
<wire x1="35.56" y1="-15.24" x2="35.56" y2="-17.78" width="0.1524" layer="91"/>
<junction x="35.56" y="-17.78"/>
</segment>
</net>
<net name="MOSI" class="0">
<segment>
<wire x1="-58.42" y1="10.16" x2="-25.4" y2="10.16" width="0.1524" layer="91"/>
<label x="-50.8" y="10.16" size="1.778" layer="95"/>
<wire x1="-25.4" y1="10.16" x2="-25.4" y2="-38.1" width="0.1524" layer="91"/>
<pinref part="U1" gate="G$1" pin="SI/SIO0"/>
<wire x1="-38.1" y1="-38.1" x2="-25.4" y2="-38.1" width="0.1524" layer="91"/>
<pinref part="JP1" gate="G$1" pin="P$4"/>
</segment>
</net>
<net name="MISO" class="0">
<segment>
<label x="-50.8" y="12.7" size="1.778" layer="95"/>
<wire x1="-58.42" y1="12.7" x2="-22.86" y2="12.7" width="0.1524" layer="91"/>
<wire x1="-38.1" y1="-35.56" x2="-22.86" y2="-35.56" width="0.1524" layer="91"/>
<wire x1="-22.86" y1="-35.56" x2="-22.86" y2="12.7" width="0.1524" layer="91"/>
<pinref part="U1" gate="G$1" pin="SO/SIO1"/>
<pinref part="JP1" gate="G$1" pin="P$2"/>
</segment>
</net>
<net name="SCK" class="0">
<segment>
<wire x1="-58.42" y1="7.62" x2="-27.94" y2="7.62" width="0.1524" layer="91"/>
<label x="-50.8" y="7.62" size="1.778" layer="95"/>
<pinref part="U1" gate="G$1" pin="SCK"/>
<wire x1="-27.94" y1="7.62" x2="-27.94" y2="-27.94" width="0.1524" layer="91"/>
<wire x1="-27.94" y1="-27.94" x2="-38.1" y2="-27.94" width="0.1524" layer="91"/>
<pinref part="JP1" gate="G$1" pin="P$6"/>
</segment>
</net>
<net name="ESP_RST" class="0">
<segment>
<label x="-86.36" y="0" size="1.778" layer="95"/>
<wire x1="-68.58" y1="0" x2="-86.36" y2="0" width="0.1524" layer="91"/>
<pinref part="JP1" gate="G$1" pin="P$11"/>
</segment>
<segment>
<pinref part="U2" gate="G$1" pin="RESET"/>
<wire x1="-2.54" y1="0" x2="-15.24" y2="0" width="0.1524" layer="91"/>
<label x="-15.24" y="0" size="1.778" layer="95"/>
</segment>
</net>
<net name="SPIRAM_EN" class="0">
<segment>
<label x="-86.36" y="10.16" size="1.778" layer="95"/>
<wire x1="-68.58" y1="10.16" x2="-88.9" y2="10.16" width="0.1524" layer="91"/>
<wire x1="-88.9" y1="10.16" x2="-88.9" y2="-15.24" width="0.1524" layer="91"/>
<wire x1="-88.9" y1="-15.24" x2="-35.56" y2="-15.24" width="0.1524" layer="91"/>
<wire x1="-35.56" y1="-15.24" x2="-35.56" y2="-25.4" width="0.1524" layer="91"/>
<pinref part="U1" gate="G$1" pin="!CS"/>
<wire x1="-35.56" y1="-25.4" x2="-38.1" y2="-25.4" width="0.1524" layer="91"/>
<pinref part="JP1" gate="G$1" pin="P$3"/>
</segment>
</net>
<net name="UART_RX" class="0">
<segment>
<pinref part="U2" gate="G$1" pin="TXD"/>
<wire x1="33.02" y1="0" x2="40.64" y2="0" width="0.1524" layer="91"/>
<label x="35.56" y="0" size="1.778" layer="95"/>
</segment>
<segment>
<wire x1="-58.42" y1="2.54" x2="-38.1" y2="2.54" width="0.1524" layer="91"/>
<label x="-50.8" y="2.54" size="1.778" layer="95"/>
<pinref part="JP1" gate="G$1" pin="P$10"/>
</segment>
</net>
<net name="UART_TX" class="0">
<segment>
<label x="-50.8" y="0" size="1.778" layer="95"/>
<wire x1="-58.42" y1="0" x2="-38.1" y2="0" width="0.1524" layer="91"/>
<pinref part="JP1" gate="G$1" pin="P$12"/>
</segment>
<segment>
<pinref part="U2" gate="G$1" pin="RXD"/>
<wire x1="33.02" y1="-2.54" x2="40.64" y2="-2.54" width="0.1524" layer="91"/>
<label x="35.56" y="-2.54" size="1.778" layer="95"/>
</segment>
</net>
<net name="VCC" class="2">
<segment>
<wire x1="-68.58" y1="-5.08" x2="-78.74" y2="-5.08" width="0.1524" layer="91"/>
<label x="-76.2" y="-5.08" size="1.778" layer="95"/>
<pinref part="P+2" gate="VCC" pin="VCC"/>
<pinref part="JP1" gate="G$1" pin="P$15"/>
</segment>
<segment>
<pinref part="U1" gate="G$1" pin="VCC"/>
<pinref part="P+1" gate="VCC" pin="VCC"/>
<wire x1="-73.66" y1="-35.56" x2="-76.2" y2="-35.56" width="0.1524" layer="91"/>
<wire x1="-76.2" y1="-35.56" x2="-76.2" y2="-30.48" width="0.1524" layer="91"/>
</segment>
<segment>
<pinref part="P+3" gate="VCC" pin="VCC"/>
<wire x1="-27.94" y1="45.72" x2="-27.94" y2="40.64" width="0.1524" layer="91"/>
<pinref part="U3" gate="1" pin="IN"/>
<pinref part="C2" gate="G$1" pin="1"/>
<wire x1="-27.94" y1="40.64" x2="-20.32" y2="40.64" width="0.1524" layer="91"/>
<wire x1="-27.94" y1="38.1" x2="-27.94" y2="40.64" width="0.1524" layer="91"/>
<junction x="-27.94" y="40.64"/>
</segment>
</net>
<net name="+3V3" class="2">
<segment>
<pinref part="U3" gate="1" pin="OUT"/>
<wire x1="-5.08" y1="40.64" x2="2.54" y2="40.64" width="0.1524" layer="91"/>
<pinref part="+3V2" gate="G$1" pin="+3V3"/>
<wire x1="2.54" y1="40.64" x2="2.54" y2="45.72" width="0.1524" layer="91"/>
<pinref part="C1" gate="G$1" pin="1"/>
<wire x1="2.54" y1="38.1" x2="2.54" y2="40.64" width="0.1524" layer="91"/>
<junction x="2.54" y="40.64"/>
</segment>
<segment>
<pinref part="+3V3" gate="G$1" pin="+3V3"/>
<wire x1="-10.16" y1="-15.24" x2="-10.16" y2="-17.78" width="0.1524" layer="91"/>
<pinref part="U2" gate="G$1" pin="VCC"/>
<wire x1="-10.16" y1="-17.78" x2="-5.08" y2="-17.78" width="0.1524" layer="91"/>
<pinref part="U2" gate="G$1" pin="CH_PD"/>
<wire x1="-5.08" y1="-17.78" x2="-2.54" y2="-17.78" width="0.1524" layer="91"/>
<wire x1="-2.54" y1="-5.08" x2="-5.08" y2="-5.08" width="0.1524" layer="91"/>
<wire x1="-5.08" y1="-5.08" x2="-5.08" y2="-17.78" width="0.1524" layer="91"/>
<junction x="-5.08" y="-17.78"/>
</segment>
</net>
<net name="ESP_PROG" class="0">
<segment>
<wire x1="-68.58" y1="2.54" x2="-86.36" y2="2.54" width="0.1524" layer="91"/>
<label x="-86.36" y="2.54" size="1.778" layer="95"/>
<pinref part="JP1" gate="G$1" pin="P$9"/>
</segment>
<segment>
<pinref part="U2" gate="G$1" pin="GPIO0"/>
<wire x1="33.02" y1="-10.16" x2="40.64" y2="-10.16" width="0.1524" layer="91"/>
<label x="35.56" y="-10.16" size="1.778" layer="95"/>
</segment>
</net>
</nets>
</sheet>
</sheets>
<errors>
<approved hash="104,1,-2.54,-17.78,X1,VCC,+3V3,,,"/>
<approved hash="113,1,-22.329,-4.549,FRAME1,,,,,"/>
<approved hash="113,1,15.24,-5.08,X1,,,,,"/>
</errors>
</schematic>
</drawing>
</eagle>
